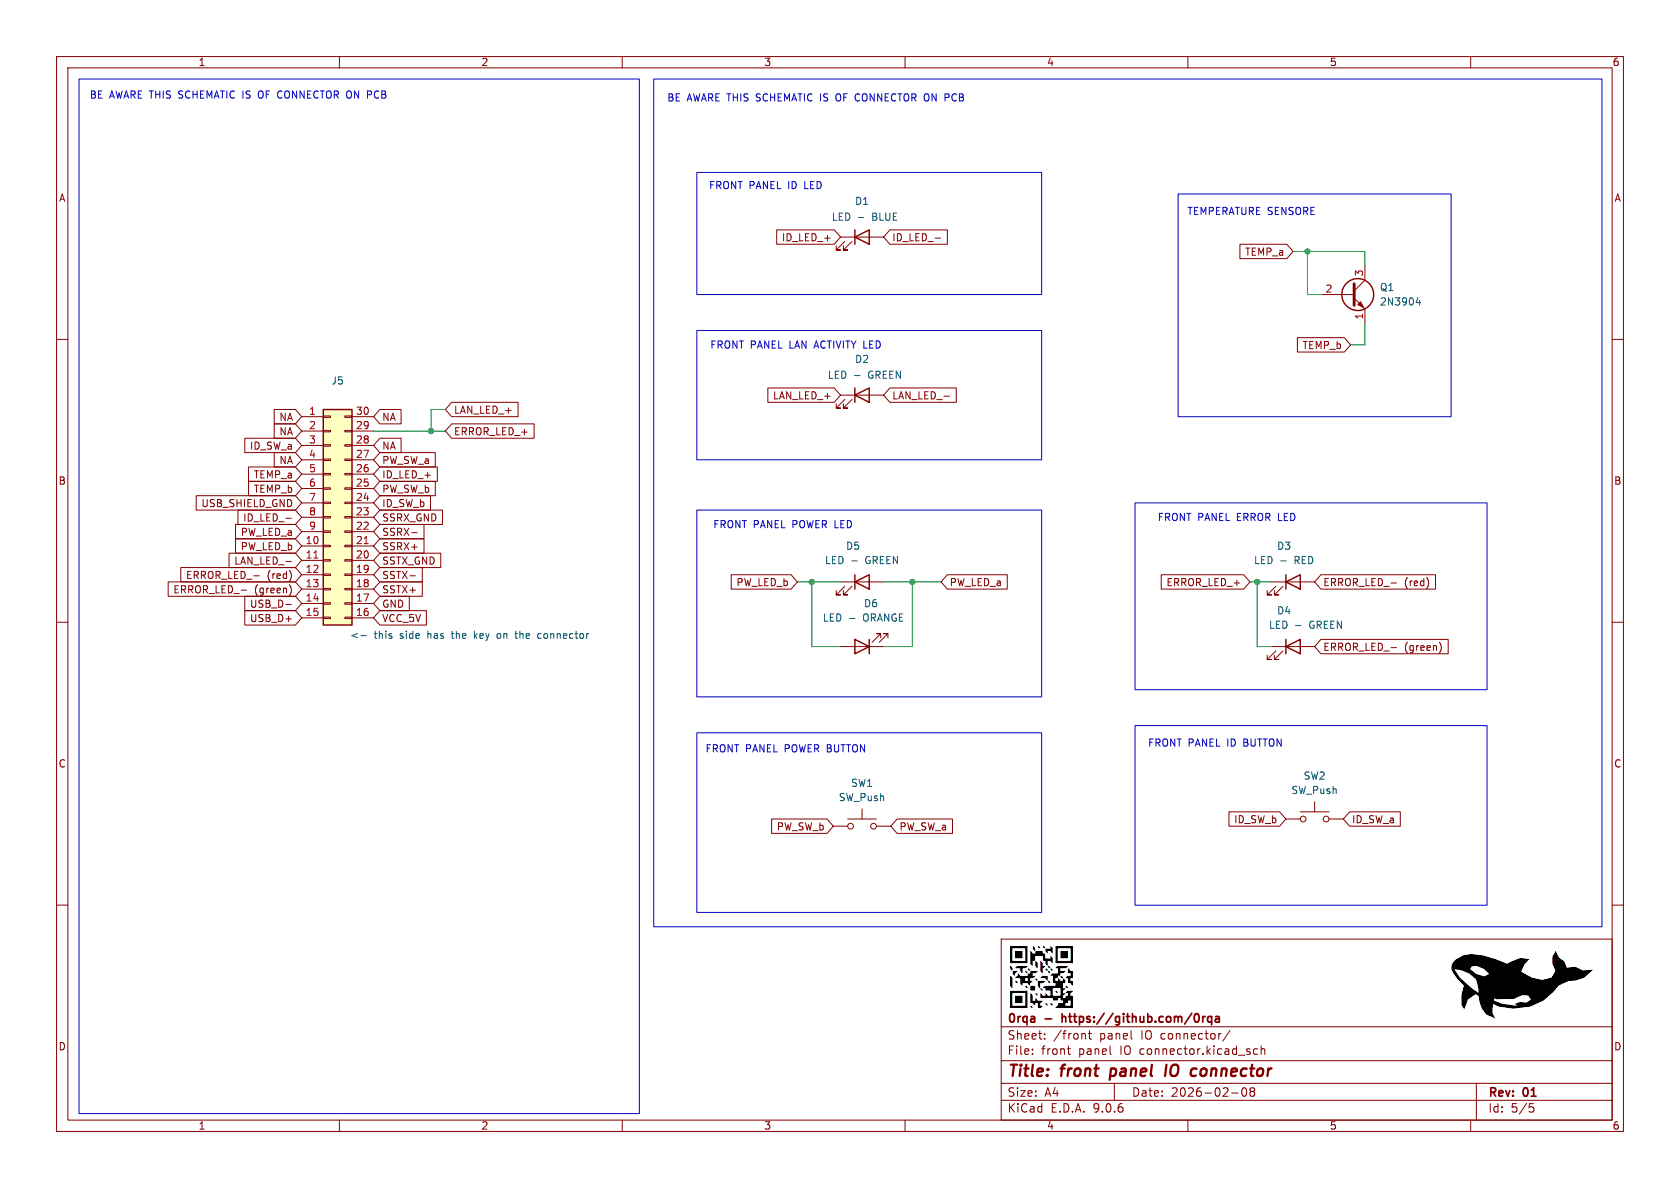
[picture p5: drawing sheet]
(kicad_sch
 (version 20250114)
 (generator "eeschema")
 (generator_version "9.0")
 (paper "A4")
 (title_block
  (title "front panel IO connector")
  (date "2026-02-08")
  (rev "01")
  (company "0rqa - https://github.com/0rqa"))
 (lib_symbols
  (symbol "Connector_Generic:Conn_02x15_Counter_Clockwise"
   (pin_names
    (offset 1.016) (hide yes)) (exclude_from_sim no) (in_bom yes) (on_board yes)
   (property "Reference" "J" (at 1.27 20.32 0) (effects (font (size 1.27 1.27))))
   (property "Value" "Conn_02x15_Counter_Clockwise" (at 1.27 -20.32 0) (effects (font (size 1.27 1.27))))
   (property "Footprint" "" (at 0 0 0) (effects (font (size 1.27 1.27)) (hide yes)))
   (property "Datasheet" "~" (at 0 0 0) (effects (font (size 1.27 1.27)) (hide yes)))
   (property "Description" "Generic connector, double row, 02x15, counter clockwise pin numbering scheme (similar to DIP package numbering), script generated (kicad-library-utils/schlib/autogen/connector/)" (at 0 0 0) (effects (font (size 1.27 1.27)) (hide yes)))
   (symbol "Conn_02x15_Counter_Clockwise_1_1"
    (rectangle (start -1.27 19.05) (end 3.81 -19.05) (stroke (width 0.254) (type default)) (fill (type background)))
    (rectangle (start -1.27 17.907) (end 0 17.653) (stroke (width 0.1524) (type default)) (fill (type none)))
    (rectangle (start -1.27 15.367) (end 0 15.113) (stroke (width 0.1524) (type default)) (fill (type none)))
    (rectangle (start -1.27 12.827) (end 0 12.573) (stroke (width 0.1524) (type default)) (fill (type none)))
    (rectangle (start -1.27 10.287) (end 0 10.033) (stroke (width 0.1524) (type default)) (fill (type none)))
    (rectangle (start -1.27 7.747) (end 0 7.493) (stroke (width 0.1524) (type default)) (fill (type none)))
    (rectangle (start -1.27 5.207) (end 0 4.953) (stroke (width 0.1524) (type default)) (fill (type none)))
    (rectangle (start -1.27 2.667) (end 0 2.413) (stroke (width 0.1524) (type default)) (fill (type none)))
    (rectangle (start -1.27 0.127) (end 0 -0.127) (stroke (width 0.1524) (type default)) (fill (type none)))
    (rectangle (start -1.27 -2.413) (end 0 -2.667) (stroke (width 0.1524) (type default)) (fill (type none)))
    (rectangle (start -1.27 -4.953) (end 0 -5.207) (stroke (width 0.1524) (type default)) (fill (type none)))
    (rectangle (start -1.27 -7.493) (end 0 -7.747) (stroke (width 0.1524) (type default)) (fill (type none)))
    (rectangle (start -1.27 -10.033) (end 0 -10.287) (stroke (width 0.1524) (type default)) (fill (type none)))
    (rectangle (start -1.27 -12.573) (end 0 -12.827) (stroke (width 0.1524) (type default)) (fill (type none)))
    (rectangle (start -1.27 -15.113) (end 0 -15.367) (stroke (width 0.1524) (type default)) (fill (type none)))
    (rectangle (start -1.27 -17.653) (end 0 -17.907) (stroke (width 0.1524) (type default)) (fill (type none)))
    (rectangle (start 3.81 17.907) (end 2.54 17.653) (stroke (width 0.1524) (type default)) (fill (type none)))
    (rectangle (start 3.81 15.367) (end 2.54 15.113) (stroke (width 0.1524) (type default)) (fill (type none)))
    (rectangle (start 3.81 12.827) (end 2.54 12.573) (stroke (width 0.1524) (type default)) (fill (type none)))
    (rectangle (start 3.81 10.287) (end 2.54 10.033) (stroke (width 0.1524) (type default)) (fill (type none)))
    (rectangle (start 3.81 7.747) (end 2.54 7.493) (stroke (width 0.1524) (type default)) (fill (type none)))
    (rectangle (start 3.81 5.207) (end 2.54 4.953) (stroke (width 0.1524) (type default)) (fill (type none)))
    (rectangle (start 3.81 2.667) (end 2.54 2.413) (stroke (width 0.1524) (type default)) (fill (type none)))
    (rectangle (start 3.81 0.127) (end 2.54 -0.127) (stroke (width 0.1524) (type default)) (fill (type none)))
    (rectangle (start 3.81 -2.413) (end 2.54 -2.667) (stroke (width 0.1524) (type default)) (fill (type none)))
    (rectangle (start 3.81 -4.953) (end 2.54 -5.207) (stroke (width 0.1524) (type default)) (fill (type none)))
    (rectangle (start 3.81 -7.493) (end 2.54 -7.747) (stroke (width 0.1524) (type default)) (fill (type none)))
    (rectangle (start 3.81 -10.033) (end 2.54 -10.287) (stroke (width 0.1524) (type default)) (fill (type none)))
    (rectangle (start 3.81 -12.573) (end 2.54 -12.827) (stroke (width 0.1524) (type default)) (fill (type none)))
    (rectangle (start 3.81 -15.113) (end 2.54 -15.367) (stroke (width 0.1524) (type default)) (fill (type none)))
    (rectangle (start 3.81 -17.653) (end 2.54 -17.907) (stroke (width 0.1524) (type default)) (fill (type none)))
    (pin passive line (at -5.08 17.78 0) (length 3.81) (name "Pin_1" (effects (font (size 1.27 1.27)))) (number "1" (effects (font (size 1.27 1.27)))))
    (pin passive line (at -5.08 15.24 0) (length 3.81) (name "Pin_2" (effects (font (size 1.27 1.27)))) (number "2" (effects (font (size 1.27 1.27)))))
    (pin passive line (at -5.08 12.7 0) (length 3.81) (name "Pin_3" (effects (font (size 1.27 1.27)))) (number "3" (effects (font (size 1.27 1.27)))))
    (pin passive line (at -5.08 10.16 0) (length 3.81) (name "Pin_4" (effects (font (size 1.27 1.27)))) (number "4" (effects (font (size 1.27 1.27)))))
    (pin passive line (at -5.08 7.62 0) (length 3.81) (name "Pin_5" (effects (font (size 1.27 1.27)))) (number "5" (effects (font (size 1.27 1.27)))))
    (pin passive line (at -5.08 5.08 0) (length 3.81) (name "Pin_6" (effects (font (size 1.27 1.27)))) (number "6" (effects (font (size 1.27 1.27)))))
    (pin passive line (at -5.08 2.54 0) (length 3.81) (name "Pin_7" (effects (font (size 1.27 1.27)))) (number "7" (effects (font (size 1.27 1.27)))))
    (pin passive line (at -5.08 0 0) (length 3.81) (name "Pin_8" (effects (font (size 1.27 1.27)))) (number "8" (effects (font (size 1.27 1.27)))))
    (pin passive line (at -5.08 -2.54 0) (length 3.81) (name "Pin_9" (effects (font (size 1.27 1.27)))) (number "9" (effects (font (size 1.27 1.27)))))
    (pin passive line (at -5.08 -5.08 0) (length 3.81) (name "Pin_10" (effects (font (size 1.27 1.27)))) (number "10" (effects (font (size 1.27 1.27)))))
    (pin passive line (at -5.08 -7.62 0) (length 3.81) (name "Pin_11" (effects (font (size 1.27 1.27)))) (number "11" (effects (font (size 1.27 1.27)))))
    (pin passive line (at -5.08 -10.16 0) (length 3.81) (name "Pin_12" (effects (font (size 1.27 1.27)))) (number "12" (effects (font (size 1.27 1.27)))))
    (pin passive line (at -5.08 -12.7 0) (length 3.81) (name "Pin_13" (effects (font (size 1.27 1.27)))) (number "13" (effects (font (size 1.27 1.27)))))
    (pin passive line (at -5.08 -15.24 0) (length 3.81) (name "Pin_14" (effects (font (size 1.27 1.27)))) (number "14" (effects (font (size 1.27 1.27)))))
    (pin passive line (at -5.08 -17.78 0) (length 3.81) (name "Pin_15" (effects (font (size 1.27 1.27)))) (number "15" (effects (font (size 1.27 1.27)))))
    (pin passive line (at 7.62 17.78 180) (length 3.81) (name "Pin_30" (effects (font (size 1.27 1.27)))) (number "30" (effects (font (size 1.27 1.27)))))
    (pin passive line (at 7.62 15.24 180) (length 3.81) (name "Pin_29" (effects (font (size 1.27 1.27)))) (number "29" (effects (font (size 1.27 1.27)))))
    (pin passive line (at 7.62 12.7 180) (length 3.81) (name "Pin_28" (effects (font (size 1.27 1.27)))) (number "28" (effects (font (size 1.27 1.27)))))
    (pin passive line (at 7.62 10.16 180) (length 3.81) (name "Pin_27" (effects (font (size 1.27 1.27)))) (number "27" (effects (font (size 1.27 1.27)))))
    (pin passive line (at 7.62 7.62 180) (length 3.81) (name "Pin_26" (effects (font (size 1.27 1.27)))) (number "26" (effects (font (size 1.27 1.27)))))
    (pin passive line (at 7.62 5.08 180) (length 3.81) (name "Pin_25" (effects (font (size 1.27 1.27)))) (number "25" (effects (font (size 1.27 1.27)))))
    (pin passive line (at 7.62 2.54 180) (length 3.81) (name "Pin_24" (effects (font (size 1.27 1.27)))) (number "24" (effects (font (size 1.27 1.27)))))
    (pin passive line (at 7.62 0 180) (length 3.81) (name "Pin_23" (effects (font (size 1.27 1.27)))) (number "23" (effects (font (size 1.27 1.27)))))
    (pin passive line (at 7.62 -2.54 180) (length 3.81) (name "Pin_22" (effects (font (size 1.27 1.27)))) (number "22" (effects (font (size 1.27 1.27)))))
    (pin passive line (at 7.62 -5.08 180) (length 3.81) (name "Pin_21" (effects (font (size 1.27 1.27)))) (number "21" (effects (font (size 1.27 1.27)))))
    (pin passive line (at 7.62 -7.62 180) (length 3.81) (name "Pin_20" (effects (font (size 1.27 1.27)))) (number "20" (effects (font (size 1.27 1.27)))))
    (pin passive line (at 7.62 -10.16 180) (length 3.81) (name "Pin_19" (effects (font (size 1.27 1.27)))) (number "19" (effects (font (size 1.27 1.27)))))
    (pin passive line (at 7.62 -12.7 180) (length 3.81) (name "Pin_18" (effects (font (size 1.27 1.27)))) (number "18" (effects (font (size 1.27 1.27)))))
    (pin passive line (at 7.62 -15.24 180) (length 3.81) (name "Pin_17" (effects (font (size 1.27 1.27)))) (number "17" (effects (font (size 1.27 1.27)))))
    (pin passive line (at 7.62 -17.78 180) (length 3.81) (name "Pin_16" (effects (font (size 1.27 1.27)))) (number "16" (effects (font (size 1.27 1.27))))))
   (embedded_fonts no))
  (symbol "Device:LED"
   (pin_numbers (hide yes))
   (pin_names
    (offset 1.016) (hide yes)) (exclude_from_sim no) (in_bom yes) (on_board yes)
   (property "Reference" "D" (at 0 2.54 0) (effects (font (size 1.27 1.27))))
   (property "Value" "LED" (at 0 -2.54 0) (effects (font (size 1.27 1.27))))
   (property "Footprint" "" (at 0 0 0) (effects (font (size 1.27 1.27)) (hide yes)))
   (property "Datasheet" "~" (at 0 0 0) (effects (font (size 1.27 1.27)) (hide yes)))
   (property "Description" "Light emitting diode" (at 0 0 0) (effects (font (size 1.27 1.27)) (hide yes)))
   (property "Sim.Pins" "1=K 2=A" (at 0 0 0) (effects (font (size 1.27 1.27)) (hide yes)))
   (symbol "LED_0_1"
    (polyline (pts (xy -3.048 -0.762) (xy -4.572 -2.286) (xy -3.81 -2.286) (xy -4.572 -2.286) (xy -4.572 -1.524)) (stroke (width 0) (type default)) (fill (type none)))
    (polyline (pts (xy -1.778 -0.762) (xy -3.302 -2.286) (xy -2.54 -2.286) (xy -3.302 -2.286) (xy -3.302 -1.524)) (stroke (width 0) (type default)) (fill (type none)))
    (polyline (pts (xy -1.27 0) (xy 1.27 0)) (stroke (width 0) (type default)) (fill (type none)))
    (polyline (pts (xy -1.27 -1.27) (xy -1.27 1.27)) (stroke (width 0.254) (type default)) (fill (type none)))
    (polyline (pts (xy 1.27 -1.27) (xy 1.27 1.27) (xy -1.27 0) (xy 1.27 -1.27)) (stroke (width 0.254) (type default)) (fill (type none))))
   (symbol "LED_1_1"
    (pin passive line (at -3.81 0 0) (length 2.54) (name "K" (effects (font (size 1.27 1.27)))) (number "1" (effects (font (size 1.27 1.27)))))
    (pin passive line (at 3.81 0 180) (length 2.54) (name "A" (effects (font (size 1.27 1.27)))) (number "2" (effects (font (size 1.27 1.27))))))
   (embedded_fonts no))
  (symbol "Switch:SW_Push"
   (pin_numbers (hide yes))
   (pin_names
    (offset 1.016) (hide yes)) (exclude_from_sim no) (in_bom yes) (on_board yes)
   (property "Reference" "SW" (at 1.27 2.54 0) (effects (font (size 1.27 1.27)) (justify left)))
   (property "Value" "SW_Push" (at 0 -1.524 0) (effects (font (size 1.27 1.27))))
   (property "Footprint" "" (at 0 5.08 0) (effects (font (size 1.27 1.27)) (hide yes)))
   (property "Datasheet" "~" (at 0 5.08 0) (effects (font (size 1.27 1.27)) (hide yes)))
   (property "Description" "Push button switch, generic, two pins" (at 0 0 0) (effects (font (size 1.27 1.27)) (hide yes)))
   (symbol "SW_Push_0_1"
    (circle (center -2.032 0) (radius 0.508) (stroke (width 0) (type default)) (fill (type none)))
    (polyline (pts (xy 0 1.27) (xy 0 3.048)) (stroke (width 0) (type default)) (fill (type none)))
    (circle (center 2.032 0) (radius 0.508) (stroke (width 0) (type default)) (fill (type none)))
    (polyline (pts (xy 2.54 1.27) (xy -2.54 1.27)) (stroke (width 0) (type default)) (fill (type none)))
    (pin passive line (at -5.08 0 0) (length 2.54) (name "1" (effects (font (size 1.27 1.27)))) (number "1" (effects (font (size 1.27 1.27)))))
    (pin passive line (at 5.08 0 180) (length 2.54) (name "2" (effects (font (size 1.27 1.27)))) (number "2" (effects (font (size 1.27 1.27))))))
   (embedded_fonts no))
  (symbol "Transistor_BJT:2N3904"
   (pin_names
    (offset 0) (hide yes)) (exclude_from_sim no) (in_bom yes) (on_board yes)
   (property "Reference" "Q" (at 5.08 1.905 0) (effects (font (size 1.27 1.27)) (justify left)))
   (property "Value" "2N3904" (at 5.08 0 0) (effects (font (size 1.27 1.27)) (justify left)))
   (property "Footprint" "Package_TO_SOT_THT:TO-92_Inline" (at 5.08 -1.905 0) (effects (font (size 1.27 1.27)
    (italic yes)) (justify left) (hide yes)))
   (property "Datasheet" "https://www.onsemi.com/pub/Collateral/2N3903-D.PDF" (at 0 0 0) (effects (font (size 1.27 1.27)) (justify left) (hide yes)))
   (property "Description" "0.2A Ic, 40V Vce, Small Signal NPN Transistor, TO-92" (at 0 0 0) (effects (font (size 1.27 1.27)) (hide yes)))
   (symbol "2N3904_0_1"
    (polyline (pts (xy -2.54 0) (xy 0.635 0)) (stroke (width 0) (type default)) (fill (type none)))
    (polyline (pts (xy 0.635 1.905) (xy 0.635 -1.905)) (stroke (width 0.508) (type default)) (fill (type none)))
    (circle (center 1.27 0) (radius 2.8194) (stroke (width 0.254) (type default)) (fill (type none))))
   (symbol "2N3904_1_1"
    (polyline (pts (xy 0.635 0.635) (xy 2.54 2.54)) (stroke (width 0) (type default)) (fill (type none)))
    (polyline (pts (xy 0.635 -0.635) (xy 2.54 -2.54)) (stroke (width 0) (type default)) (fill (type none)))
    (polyline (pts (xy 1.27 -1.778) (xy 1.778 -1.27) (xy 2.286 -2.286) (xy 1.27 -1.778)) (stroke (width 0) (type default)) (fill (type outline)))
    (pin input line (at -5.08 0 0) (length 2.54) (name "B" (effects (font (size 1.27 1.27)))) (number "2" (effects (font (size 1.27 1.27)))))
    (pin passive line (at 2.54 5.08 270) (length 2.54) (name "C" (effects (font (size 1.27 1.27)))) (number "3" (effects (font (size 1.27 1.27)))))
    (pin passive line (at 2.54 -5.08 90) (length 2.54) (name "E" (effects (font (size 1.27 1.27)))) (number "1" (effects (font (size 1.27 1.27))))))
   (embedded_fonts no)))
 (rectangle
  (start 123.19 30.48)
  (end 184.15 52.07)
  (stroke (width 0) (type default))
  (fill (type none)))
 (rectangle
  (start 123.19 90.17)
  (end 184.15 123.19)
  (stroke (width 0) (type default))
  (fill (type none)))
 (rectangle
  (start 123.19 129.54)
  (end 184.15 161.29)
  (stroke (width 0) (type default))
  (fill (type none)))
 (rectangle
  (start 13.97 13.97)
  (end 113.03 196.85)
  (stroke (width 0) (type default))
  (fill (type none)))
 (rectangle
  (start 200.66 128.27)
  (end 262.89 160.02)
  (stroke (width 0) (type default))
  (fill (type none)))
 (rectangle
  (start 208.28 34.29)
  (end 256.54 73.66)
  (stroke (width 0) (type default))
  (fill (type none)))
 (rectangle
  (start 115.57 13.97)
  (end 283.21 163.83)
  (stroke (width 0) (type default))
  (fill (type none)))
 (rectangle
  (start 200.66 88.9)
  (end 262.89 121.92)
  (stroke (width 0) (type default))
  (fill (type none)))
 (rectangle
  (start 123.19 58.42)
  (end 184.15 81.28)
  (stroke (width 0) (type default))
  (fill (type none)))
 (text "BE AWARE THIS SCHEMATIC IS OF CONNECTOR ON PCB"
  (exclude_from_sim no)
  (at 42.164 17.018 0)
  (effects (font (size 1.27 1.27))))
 (text "FRONT PANEL LAN ACTIVITY LED\n"
  (exclude_from_sim no)
  (at 140.716 61.214 0)
  (effects (font (size 1.27 1.27))))
 (text "FRONT PANEL ERROR LED\n"
  (exclude_from_sim no)
  (at 216.916 91.694 0)
  (effects (font (size 1.27 1.27))))
 (text "FRONT PANEL POWER BUTTON"
  (exclude_from_sim no)
  (at 138.938 132.588 0)
  (effects (font (size 1.27 1.27))))
 (text "FRONT PANEL ID LED\n"
  (exclude_from_sim no)
  (at 135.382 33.02 0)
  (effects (font (size 1.27 1.27))))
 (text "FRONT PANEL ID BUTTON"
  (exclude_from_sim no)
  (at 214.884 131.572 0)
  (effects (font (size 1.27 1.27))))
 (text "FRONT PANEL POWER LED"
  (exclude_from_sim no)
  (at 138.43 92.964 0)
  (effects (font (size 1.27 1.27))))
 (text "BE AWARE THIS SCHEMATIC IS OF CONNECTOR ON PCB"
  (exclude_from_sim no)
  (at 144.272 17.526 0)
  (effects (font (size 1.27 1.27))))
 (text "TEMPERATURE SENSORE "
  (exclude_from_sim no)
  (at 221.742 37.592 0)
  (effects (font (size 1.27 1.27))))
 (junction
  (at 76.2 76.2)
  (diameter 0)
  (color 0 0 0 0))
 (junction
  (at 161.29 102.87)
  (diameter 0)
  (color 0 0 0 0))
 (junction
  (at 231.14 44.45)
  (diameter 0)
  (color 0 0 0 0))
 (junction
  (at 143.51 102.87)
  (diameter 0)
  (color 0 0 0 0))
 (junction
  (at 222.25 102.87)
  (diameter 0)
  (color 0 0 0 0))
 (wire
  (pts (xy 143.51 114.3) (xy 143.51 102.87))
  (stroke (width 0) (type default)))
 (wire
  (pts (xy 222.25 102.87) (xy 224.79 102.87))
  (stroke (width 0) (type default)))
 (wire
  (pts (xy 231.14 44.45) (xy 231.14 52.07))
  (stroke (width 0) (type default)))
 (wire
  (pts (xy 76.2 72.39) (xy 76.2 76.2))
  (stroke (width 0) (type default)))
 (wire
  (pts (xy 224.79 114.3) (xy 222.25 114.3))
  (stroke (width 0) (type default)))
 (wire
  (pts (xy 140.97 102.87) (xy 143.51 102.87))
  (stroke (width 0) (type default)))
 (wire
  (pts (xy 78.74 72.39) (xy 76.2 72.39))
  (stroke (width 0) (type default)))
 (wire
  (pts (xy 222.25 114.3) (xy 222.25 102.87))
  (stroke (width 0) (type default)))
 (wire
  (pts (xy 241.3 46.99) (xy 241.3 44.45))
  (stroke (width 0) (type default)))
 (wire
  (pts (xy 156.21 102.87) (xy 161.29 102.87))
  (stroke (width 0) (type default)))
 (wire
  (pts (xy 156.21 114.3) (xy 161.29 114.3))
  (stroke (width 0) (type default)))
 (wire
  (pts (xy 238.76 60.96) (xy 241.3 60.96))
  (stroke (width 0) (type default)))
 (wire
  (pts (xy 228.6 44.45) (xy 231.14 44.45))
  (stroke (width 0) (type default)))
 (wire
  (pts (xy 76.2 76.2) (xy 66.04 76.2))
  (stroke (width 0) (type default)))
 (wire
  (pts (xy 161.29 102.87) (xy 166.37 102.87))
  (stroke (width 0) (type default)))
 (wire
  (pts (xy 241.3 57.15) (xy 241.3 60.96))
  (stroke (width 0) (type default)))
 (wire
  (pts (xy 161.29 114.3) (xy 161.29 102.87))
  (stroke (width 0) (type default)))
 (wire
  (pts (xy 143.51 102.87) (xy 148.59 102.87))
  (stroke (width 0) (type default)))
 (wire
  (pts (xy 231.14 52.07) (xy 233.68 52.07))
  (stroke (width 0) (type default)))
 (wire
  (pts (xy 76.2 76.2) (xy 78.74 76.2))
  (stroke (width 0) (type default)))
 (wire
  (pts (xy 148.59 114.3) (xy 143.51 114.3))
  (stroke (width 0) (type default)))
 (wire
  (pts (xy 241.3 44.45) (xy 231.14 44.45))
  (stroke (width 0) (type default)))
 (wire
  (pts (xy 220.98 102.87) (xy 222.25 102.87))
  (stroke (width 0) (type default)))
 (global_label "PW_SW_a"
  (shape input)
  (at 66.04 81.28 0)
  (fields_autoplaced yes)
  (effects (font (size 1.27 1.27)) (justify left))
  (property "Intersheetrefs" "${INTERSHEET_REFS}" (at 77.4917 81.28 0) (effects (font (size 1.27 1.27)) (justify left) (hide yes))))
 (global_label "ID_LED_-"
  (shape input)
  (at 53.34 91.44 180)
  (fields_autoplaced yes)
  (effects (font (size 1.27 1.27)) (justify right))
  (property "Intersheetrefs" "${INTERSHEET_REFS}" (at 41.5253 91.44 0) (effects (font (size 1.27 1.27)) (justify right) (hide yes))))
 (global_label "USB_SHIELD_GND"
  (shape input)
  (at 53.34 88.9 180)
  (fields_autoplaced yes)
  (effects (font (size 1.27 1.27)) (justify right))
  (property "Intersheetrefs" "${INTERSHEET_REFS}" (at 34.1472 88.9 0) (effects (font (size 1.27 1.27)) (justify right) (hide yes))))
 (global_label "PW_SW_b"
  (shape input)
  (at 147.32 146.05 180)
  (fields_autoplaced yes)
  (effects (font (size 1.27 1.27)) (justify right))
  (property "Intersheetrefs" "${INTERSHEET_REFS}" (at 135.8683 146.05 0) (effects (font (size 1.27 1.27)) (justify right) (hide yes))))
 (global_label "PW_LED_a"
  (shape input)
  (at 166.37 102.87 0)
  (fields_autoplaced yes)
  (effects (font (size 1.27 1.27)) (justify left))
  (property "Intersheetrefs" "${INTERSHEET_REFS}" (at 178.6079 102.87 0) (effects (font (size 1.27 1.27)) (justify left) (hide yes))))
 (global_label "GND"
  (shape input)
  (at 66.04 106.68 0)
  (fields_autoplaced yes)
  (effects (font (size 1.27 1.27)) (justify left))
  (property "Intersheetrefs" "${INTERSHEET_REFS}" (at 72.8957 106.68 0) (effects (font (size 1.27 1.27)) (justify left) (hide yes))))
 (global_label "SSTX_GND"
  (shape input)
  (at 66.04 99.06 0)
  (fields_autoplaced yes)
  (effects (font (size 1.27 1.27)) (justify left))
  (property "Intersheetrefs" "${INTERSHEET_REFS}" (at 78.4594 99.06 0) (effects (font (size 1.27 1.27)) (justify left) (hide yes))))
 (global_label "ERROR_LED_+"
  (shape input)
  (at 220.98 102.87 180)
  (fields_autoplaced yes)
  (effects (font (size 1.27 1.27)) (justify right))
  (property "Intersheetrefs" "${INTERSHEET_REFS}" (at 204.7506 102.87 0) (effects (font (size 1.27 1.27)) (justify right) (hide yes))))
 (global_label "ERROR_LED_- (green)"
  (shape input)
  (at 232.41 114.3 0)
  (fields_autoplaced yes)
  (effects (font (size 1.27 1.27)) (justify left))
  (property "Intersheetrefs" "${INTERSHEET_REFS}" (at 256.5618 114.3 0) (effects (font (size 1.27 1.27)) (justify left) (hide yes))))
 (global_label "NA"
  (shape input)
  (at 53.34 76.2 180)
  (fields_autoplaced yes)
  (effects (font (size 1.27 1.27)) (justify right))
  (property "Intersheetrefs" "${INTERSHEET_REFS}" (at 47.9357 76.2 0) (effects (font (size 1.27 1.27)) (justify right) (hide yes))))
 (global_label "NA"
  (shape input)
  (at 66.04 73.66 0)
  (fields_autoplaced yes)
  (effects (font (size 1.27 1.27)) (justify left))
  (property "Intersheetrefs" "${INTERSHEET_REFS}" (at 71.4443 73.66 0) (effects (font (size 1.27 1.27)) (justify left) (hide yes))))
 (global_label "ERROR_LED_- (green)"
  (shape input)
  (at 53.34 104.14 180)
  (fields_autoplaced yes)
  (effects (font (size 1.27 1.27)) (justify right))
  (property "Intersheetrefs" "${INTERSHEET_REFS}" (at 29.1882 104.14 0) (effects (font (size 1.27 1.27)) (justify right) (hide yes))))
 (global_label "ERROR_LED_- (red)"
  (shape input)
  (at 53.34 101.6 180)
  (fields_autoplaced yes)
  (effects (font (size 1.27 1.27)) (justify right))
  (property "Intersheetrefs" "${INTERSHEET_REFS}" (at 31.4258 101.6 0) (effects (font (size 1.27 1.27)) (justify right) (hide yes))))
 (global_label "NA"
  (shape input)
  (at 66.04 78.74 0)
  (fields_autoplaced yes)
  (effects (font (size 1.27 1.27)) (justify left))
  (property "Intersheetrefs" "${INTERSHEET_REFS}" (at 71.4443 78.74 0) (effects (font (size 1.27 1.27)) (justify left) (hide yes))))
 (global_label "SSRX-"
  (shape input)
  (at 66.04 93.98 0)
  (fields_autoplaced yes)
  (effects (font (size 1.27 1.27)) (justify left))
  (property "Intersheetrefs" "${INTERSHEET_REFS}" (at 75.4961 93.98 0) (effects (font (size 1.27 1.27)) (justify left) (hide yes))))
 (global_label "SSRX+"
  (shape input)
  (at 66.04 96.52 0)
  (fields_autoplaced yes)
  (effects (font (size 1.27 1.27)) (justify left))
  (property "Intersheetrefs" "${INTERSHEET_REFS}" (at 75.4961 96.52 0) (effects (font (size 1.27 1.27)) (justify left) (hide yes))))
 (global_label "USB_D-"
  (shape input)
  (at 53.34 106.68 180)
  (fields_autoplaced yes)
  (effects (font (size 1.27 1.27)) (justify right))
  (property "Intersheetrefs" "${INTERSHEET_REFS}" (at 42.7348 106.68 0) (effects (font (size 1.27 1.27)) (justify right) (hide yes))))
 (global_label "TEMP_a"
  (shape input)
  (at 53.34 83.82 180)
  (fields_autoplaced yes)
  (effects (font (size 1.27 1.27)) (justify right))
  (property "Intersheetrefs" "${INTERSHEET_REFS}" (at 43.4002 83.82 0) (effects (font (size 1.27 1.27)) (justify right) (hide yes))))
 (global_label "LAN_LED_-"
  (shape input)
  (at 53.34 99.06 180)
  (fields_autoplaced yes)
  (effects (font (size 1.27 1.27)) (justify right))
  (property "Intersheetrefs" "${INTERSHEET_REFS}" (at 39.9529 99.06 0) (effects (font (size 1.27 1.27)) (justify right) (hide yes))))
 (global_label "PW_LED_b"
  (shape input)
  (at 140.97 102.87 180)
  (fields_autoplaced yes)
  (effects (font (size 1.27 1.27)) (justify right))
  (property "Intersheetrefs" "${INTERSHEET_REFS}" (at 128.7321 102.87 0) (effects (font (size 1.27 1.27)) (justify right) (hide yes))))
 (global_label "ID_LED_+"
  (shape input)
  (at 148.59 41.91 180)
  (fields_autoplaced yes)
  (effects (font (size 1.27 1.27)) (justify right))
  (property "Intersheetrefs" "${INTERSHEET_REFS}" (at 136.7753 41.91 0) (effects (font (size 1.27 1.27)) (justify right) (hide yes))))
 (global_label "TEMP_a"
  (shape input)
  (at 228.6 44.45 180)
  (fields_autoplaced yes)
  (effects (font (size 1.27 1.27)) (justify right))
  (property "Intersheetrefs" "${INTERSHEET_REFS}" (at 218.6602 44.45 0) (effects (font (size 1.27 1.27)) (justify right) (hide yes))))
 (global_label "SSRX_GND"
  (shape input)
  (at 66.04 91.44 0)
  (fields_autoplaced yes)
  (effects (font (size 1.27 1.27)) (justify left))
  (property "Intersheetrefs" "${INTERSHEET_REFS}" (at 78.7618 91.44 0) (effects (font (size 1.27 1.27)) (justify left) (hide yes))))
 (global_label "ERROR_LED_- (red)"
  (shape input)
  (at 232.41 102.87 0)
  (fields_autoplaced yes)
  (effects (font (size 1.27 1.27)) (justify left))
  (property "Intersheetrefs" "${INTERSHEET_REFS}" (at 254.3242 102.87 0) (effects (font (size 1.27 1.27)) (justify left) (hide yes))))
 (global_label "LAN_LED_+"
  (shape input)
  (at 148.59 69.85 180)
  (fields_autoplaced yes)
  (effects (font (size 1.27 1.27)) (justify right))
  (property "Intersheetrefs" "${INTERSHEET_REFS}" (at 135.2029 69.85 0) (effects (font (size 1.27 1.27)) (justify right) (hide yes))))
 (global_label "ID_SW_a"
  (shape input)
  (at 237.49 144.78 0)
  (fields_autoplaced yes)
  (effects (font (size 1.27 1.27)) (justify left))
  (property "Intersheetrefs" "${INTERSHEET_REFS}" (at 248.0951 144.78 0) (effects (font (size 1.27 1.27)) (justify left) (hide yes))))
 (global_label "LAN_LED_+"
  (shape input)
  (at 78.74 72.39 0)
  (fields_autoplaced yes)
  (effects (font (size 1.27 1.27)) (justify left))
  (property "Intersheetrefs" "${INTERSHEET_REFS}" (at 92.1271 72.39 0) (effects (font (size 1.27 1.27)) (justify left) (hide yes))))
 (global_label "ID_LED_+"
  (shape input)
  (at 66.04 83.82 0)
  (fields_autoplaced yes)
  (effects (font (size 1.27 1.27)) (justify left))
  (property "Intersheetrefs" "${INTERSHEET_REFS}" (at 77.8547 83.82 0) (effects (font (size 1.27 1.27)) (justify left) (hide yes))))
 (global_label "USB_D+"
  (shape input)
  (at 53.34 109.22 180)
  (fields_autoplaced yes)
  (effects (font (size 1.27 1.27)) (justify right))
  (property "Intersheetrefs" "${INTERSHEET_REFS}" (at 42.7348 109.22 0) (effects (font (size 1.27 1.27)) (justify right) (hide yes))))
 (global_label "TEMP_b"
  (shape input)
  (at 53.34 86.36 180)
  (fields_autoplaced yes)
  (effects (font (size 1.27 1.27)) (justify right))
  (property "Intersheetrefs" "${INTERSHEET_REFS}" (at 43.4002 86.36 0) (effects (font (size 1.27 1.27)) (justify right) (hide yes))))
 (global_label "PW_SW_b"
  (shape input)
  (at 66.04 86.36 0)
  (fields_autoplaced yes)
  (effects (font (size 1.27 1.27)) (justify left))
  (property "Intersheetrefs" "${INTERSHEET_REFS}" (at 77.4917 86.36 0) (effects (font (size 1.27 1.27)) (justify left) (hide yes))))
 (global_label "SSTX+"
  (shape input)
  (at 66.04 104.14 0)
  (fields_autoplaced yes)
  (effects (font (size 1.27 1.27)) (justify left))
  (property "Intersheetrefs" "${INTERSHEET_REFS}" (at 75.1937 104.14 0) (effects (font (size 1.27 1.27)) (justify left) (hide yes))))
 (global_label "PW_LED_b"
  (shape input)
  (at 53.34 96.52 180)
  (fields_autoplaced yes)
  (effects (font (size 1.27 1.27)) (justify right))
  (property "Intersheetrefs" "${INTERSHEET_REFS}" (at 41.1021 96.52 0) (effects (font (size 1.27 1.27)) (justify right) (hide yes))))
 (global_label "PW_SW_a"
  (shape input)
  (at 157.48 146.05 0)
  (fields_autoplaced yes)
  (effects (font (size 1.27 1.27)) (justify left))
  (property "Intersheetrefs" "${INTERSHEET_REFS}" (at 168.9317 146.05 0) (effects (font (size 1.27 1.27)) (justify left) (hide yes))))
 (global_label "ERROR_LED_+"
  (shape input)
  (at 78.74 76.2 0)
  (fields_autoplaced yes)
  (effects (font (size 1.27 1.27)) (justify left))
  (property "Intersheetrefs" "${INTERSHEET_REFS}" (at 94.9694 76.2 0) (effects (font (size 1.27 1.27)) (justify left) (hide yes))))
 (global_label "SSTX-"
  (shape input)
  (at 66.04 101.6 0)
  (fields_autoplaced yes)
  (effects (font (size 1.27 1.27)) (justify left))
  (property "Intersheetrefs" "${INTERSHEET_REFS}" (at 75.1937 101.6 0) (effects (font (size 1.27 1.27)) (justify left) (hide yes))))
 (global_label "PW_LED_a"
  (shape input)
  (at 53.34 93.98 180)
  (fields_autoplaced yes)
  (effects (font (size 1.27 1.27)) (justify right))
  (property "Intersheetrefs" "${INTERSHEET_REFS}" (at 41.1021 93.98 0) (effects (font (size 1.27 1.27)) (justify right) (hide yes))))
 (global_label "ID_SW_a"
  (shape input)
  (at 53.34 78.74 180)
  (fields_autoplaced yes)
  (effects (font (size 1.27 1.27)) (justify right))
  (property "Intersheetrefs" "${INTERSHEET_REFS}" (at 42.7349 78.74 0) (effects (font (size 1.27 1.27)) (justify right) (hide yes))))
 (global_label "ID_LED_-"
  (shape input)
  (at 156.21 41.91 0)
  (fields_autoplaced yes)
  (effects (font (size 1.27 1.27)) (justify left))
  (property "Intersheetrefs" "${INTERSHEET_REFS}" (at 168.0247 41.91 0) (effects (font (size 1.27 1.27)) (justify left) (hide yes))))
 (global_label "TEMP_b"
  (shape input)
  (at 238.76 60.96 180)
  (fields_autoplaced yes)
  (effects (font (size 1.27 1.27)) (justify right))
  (property "Intersheetrefs" "${INTERSHEET_REFS}" (at 228.8202 60.96 0) (effects (font (size 1.27 1.27)) (justify right) (hide yes))))
 (global_label "NA"
  (shape input)
  (at 53.34 73.66 180)
  (fields_autoplaced yes)
  (effects (font (size 1.27 1.27)) (justify right))
  (property "Intersheetrefs" "${INTERSHEET_REFS}" (at 47.9357 73.66 0) (effects (font (size 1.27 1.27)) (justify right) (hide yes))))
 (global_label "ID_SW_b"
  (shape input)
  (at 66.04 88.9 0)
  (fields_autoplaced yes)
  (effects (font (size 1.27 1.27)) (justify left))
  (property "Intersheetrefs" "${INTERSHEET_REFS}" (at 76.6451 88.9 0) (effects (font (size 1.27 1.27)) (justify left) (hide yes))))
 (global_label "ID_SW_b"
  (shape input)
  (at 227.33 144.78 180)
  (fields_autoplaced yes)
  (effects (font (size 1.27 1.27)) (justify right))
  (property "Intersheetrefs" "${INTERSHEET_REFS}" (at 216.7249 144.78 0) (effects (font (size 1.27 1.27)) (justify right) (hide yes))))
 (global_label "LAN_LED_-"
  (shape input)
  (at 156.21 69.85 0)
  (fields_autoplaced yes)
  (effects (font (size 1.27 1.27)) (justify left))
  (property "Intersheetrefs" "${INTERSHEET_REFS}" (at 169.5971 69.85 0) (effects (font (size 1.27 1.27)) (justify left) (hide yes))))
 (global_label "VCC_5V"
  (shape input)
  (at 66.04 109.22 0)
  (fields_autoplaced yes)
  (effects (font (size 1.27 1.27)) (justify left))
  (property "Intersheetrefs" "${INTERSHEET_REFS}" (at 75.9195 109.22 0) (effects (font (size 1.27 1.27)) (justify left) (hide yes))))
 (global_label "NA"
  (shape input)
  (at 53.34 81.28 180)
  (fields_autoplaced yes)
  (effects (font (size 1.27 1.27)) (justify right))
  (property "Intersheetrefs" "${INTERSHEET_REFS}" (at 47.9357 81.28 0) (effects (font (size 1.27 1.27)) (justify right) (hide yes))))
 (symbol
  (lib_id "Switch:SW_Push")
  (at 232.41 144.78 0)
  (unit 1)
  (exclude_from_sim no)
  (in_bom yes)
  (on_board yes)
  (dnp no)
  (fields_autoplaced yes)
  (property "Reference" "SW2" (at 232.41 137.16 0) (effects (font (size 1.27 1.27))))
  (property "Value" "SW_Push" (at 232.41 139.7 0) (effects (font (size 1.27 1.27))))
  (property "Footprint" "" (at 232.41 139.7 0) (effects (font (size 1.27 1.27)) (hide yes)))
  (property "Datasheet" "~" (at 232.41 139.7 0) (effects (font (size 1.27 1.27)) (hide yes)))
  (property "Description" "Push button switch, generic, two pins" (at 232.41 144.78 0) (effects (font (size 1.27 1.27)) (hide yes)))
  (pin "2")
  (pin "1"))
 (symbol
  (lib_id "Device:LED")
  (at 152.4 69.85 0)
  (unit 1)
  (exclude_from_sim no)
  (in_bom yes)
  (on_board yes)
  (dnp no)
  (property "Reference" "D2" (at 152.4 63.5 0) (effects (font (size 1.27 1.27))))
  (property "Value" "LED - GREEN" (at 152.908 66.294 0) (effects (font (size 1.27 1.27))))
  (property "Footprint" "" (at 152.4 69.85 0) (effects (font (size 1.27 1.27)) (hide yes)))
  (property "Datasheet" "~" (at 152.4 69.85 0) (effects (font (size 1.27 1.27)) (hide yes)))
  (property "Description" "Light emitting diode" (at 152.4 69.85 0) (effects (font (size 1.27 1.27)) (hide yes)))
  (property "Sim.Pins" "1=K 2=A" (at 152.4 69.85 0) (effects (font (size 1.27 1.27)) (hide yes)))
  (pin "1")
  (pin "2"))
 (symbol
  (lib_id "Device:LED")
  (at 152.4 41.91 0)
  (unit 1)
  (exclude_from_sim no)
  (in_bom yes)
  (on_board yes)
  (dnp no)
  (property "Reference" "D1" (at 152.4 35.56 0) (effects (font (size 1.27 1.27))))
  (property "Value" "LED - BLUE" (at 152.908 38.354 0) (effects (font (size 1.27 1.27))))
  (property "Footprint" "" (at 152.4 41.91 0) (effects (font (size 1.27 1.27)) (hide yes)))
  (property "Datasheet" "~" (at 152.4 41.91 0) (effects (font (size 1.27 1.27)) (hide yes)))
  (property "Description" "Light emitting diode" (at 152.4 41.91 0) (effects (font (size 1.27 1.27)) (hide yes)))
  (property "Sim.Pins" "1=K 2=A" (at 152.4 41.91 0) (effects (font (size 1.27 1.27)) (hide yes)))
  (pin "1")
  (pin "2"))
 (symbol
  (lib_id "Device:LED")
  (at 228.6 102.87 0)
  (unit 1)
  (exclude_from_sim no)
  (in_bom yes)
  (on_board yes)
  (dnp no)
  (fields_autoplaced yes)
  (property "Reference" "D3" (at 227.0125 96.52 0) (effects (font (size 1.27 1.27))))
  (property "Value" "LED - RED" (at 227.0125 99.06 0) (effects (font (size 1.27 1.27))))
  (property "Footprint" "" (at 228.6 102.87 0) (effects (font (size 1.27 1.27)) (hide yes)))
  (property "Datasheet" "~" (at 228.6 102.87 0) (effects (font (size 1.27 1.27)) (hide yes)))
  (property "Description" "Light emitting diode" (at 228.6 102.87 0) (effects (font (size 1.27 1.27)) (hide yes)))
  (property "Sim.Pins" "1=K 2=A" (at 228.6 102.87 0) (effects (font (size 1.27 1.27)) (hide yes)))
  (pin "2")
  (pin "1"))
 (symbol
  (lib_id "Switch:SW_Push")
  (at 152.4 146.05 0)
  (unit 1)
  (exclude_from_sim no)
  (in_bom yes)
  (on_board yes)
  (dnp no)
  (fields_autoplaced yes)
  (property "Reference" "SW1" (at 152.4 138.43 0) (effects (font (size 1.27 1.27))))
  (property "Value" "SW_Push" (at 152.4 140.97 0) (effects (font (size 1.27 1.27))))
  (property "Footprint" "" (at 152.4 140.97 0) (effects (font (size 1.27 1.27)) (hide yes)))
  (property "Datasheet" "~" (at 152.4 140.97 0) (effects (font (size 1.27 1.27)) (hide yes)))
  (property "Description" "Push button switch, generic, two pins" (at 152.4 146.05 0) (effects (font (size 1.27 1.27)) (hide yes)))
  (pin "2")
  (pin "1"))
 (symbol
  (lib_id "Device:LED")
  (at 152.4 102.87 0)
  (unit 1)
  (exclude_from_sim no)
  (in_bom yes)
  (on_board yes)
  (dnp no)
  (property "Reference" "D5" (at 150.8125 96.52 0) (effects (font (size 1.27 1.27))))
  (property "Value" "LED - GREEN" (at 152.4 99.06 0) (effects (font (size 1.27 1.27))))
  (property "Footprint" "" (at 152.4 102.87 0) (effects (font (size 1.27 1.27)) (hide yes)))
  (property "Datasheet" "~" (at 152.4 102.87 0) (effects (font (size 1.27 1.27)) (hide yes)))
  (property "Description" "Light emitting diode" (at 152.4 102.87 0) (effects (font (size 1.27 1.27)) (hide yes)))
  (property "Sim.Pins" "1=K 2=A" (at 152.4 102.87 0) (effects (font (size 1.27 1.27)) (hide yes)))
  (pin "2")
  (pin "1"))
 (symbol
  (lib_id "Device:LED")
  (at 152.4 114.3 180)
  (unit 1)
  (exclude_from_sim no)
  (in_bom yes)
  (on_board yes)
  (dnp no)
  (property "Reference" "D6" (at 153.9875 106.68 0) (effects (font (size 1.27 1.27))))
  (property "Value" "LED - ORANGE" (at 152.654 109.22 0) (effects (font (size 1.27 1.27))))
  (property "Footprint" "" (at 152.4 114.3 0) (effects (font (size 1.27 1.27)) (hide yes)))
  (property "Datasheet" "~" (at 152.4 114.3 0) (effects (font (size 1.27 1.27)) (hide yes)))
  (property "Description" "Light emitting diode" (at 152.4 114.3 0) (effects (font (size 1.27 1.27)) (hide yes)))
  (property "Sim.Pins" "1=K 2=A" (at 152.4 114.3 0) (effects (font (size 1.27 1.27)) (hide yes)))
  (pin "2")
  (pin "1"))
 (symbol
  (lib_id "Device:LED")
  (at 228.6 114.3 0)
  (unit 1)
  (exclude_from_sim no)
  (in_bom yes)
  (on_board yes)
  (dnp no)
  (property "Reference" "D4" (at 227.0125 107.95 0) (effects (font (size 1.27 1.27))))
  (property "Value" "LED - GREEN" (at 230.886 110.49 0) (effects (font (size 1.27 1.27))))
  (property "Footprint" "" (at 228.6 114.3 0) (effects (font (size 1.27 1.27)) (hide yes)))
  (property "Datasheet" "~" (at 228.6 114.3 0) (effects (font (size 1.27 1.27)) (hide yes)))
  (property "Description" "Light emitting diode" (at 228.6 114.3 0) (effects (font (size 1.27 1.27)) (hide yes)))
  (property "Sim.Pins" "1=K 2=A" (at 228.6 114.3 0) (effects (font (size 1.27 1.27)) (hide yes)))
  (pin "2")
  (pin "1"))
 (symbol
  (lib_id "Connector_Generic:Conn_02x15_Counter_Clockwise")
  (at 58.42 91.44 0)
  (unit 1)
  (exclude_from_sim no)
  (in_bom yes)
  (on_board yes)
  (dnp no)
  (property "Reference" "J5" (at 59.69 67.31 0) (effects (font (size 1.27 1.27))))
  (property "Value" "<- this side has the key on the connector" (at 83.058 112.268 0) (effects (font (size 1.27 1.27))))
  (property "Footprint" "" (at 58.42 91.44 0) (effects (font (size 1.27 1.27)) (hide yes)))
  (property "Datasheet" "~" (at 58.42 91.44 0) (effects (font (size 1.27 1.27)) (hide yes)))
  (property "Description" "Generic connector, double row, 02x15, counter clockwise pin numbering scheme (similar to DIP package numbering), script generated (kicad-library-utils/schlib/autogen/connector/)" (at 58.42 91.44 0) (effects (font (size 1.27 1.27)) (hide yes)))
  (pin "7")
  (pin "26")
  (pin "15")
  (pin "8")
  (pin "4")
  (pin "9")
  (pin "2")
  (pin "1")
  (pin "3")
  (pin "5")
  (pin "10")
  (pin "11")
  (pin "12")
  (pin "13")
  (pin "14")
  (pin "6")
  (pin "30")
  (pin "29")
  (pin "28")
  (pin "27")
  (pin "25")
  (pin "24")
  (pin "23")
  (pin "22")
  (pin "21")
  (pin "20")
  (pin "19")
  (pin "18")
  (pin "16")
  (pin "17"))
 (symbol
  (lib_id "Transistor_BJT:2N3904")
  (at 238.76 52.07 0)
  (unit 1)
  (exclude_from_sim no)
  (in_bom yes)
  (on_board yes)
  (dnp no)
  (fields_autoplaced yes)
  (property "Reference" "Q1" (at 243.84 50.7999 0) (effects (font (size 1.27 1.27)) (justify left)))
  (property "Value" "2N3904" (at 243.84 53.3399 0) (effects (font (size 1.27 1.27)) (justify left)))
  (property "Footprint" "Package_TO_SOT_THT:TO-92_Inline" (at 243.84 53.975 0) (effects (font (size 1.27 1.27)
    (italic yes)) (justify left) (hide yes)))
  (property "Datasheet" "https://www.onsemi.com/pub/Collateral/2N3903-D.PDF" (at 238.76 52.07 0) (effects (font (size 1.27 1.27)) (justify left) (hide yes)))
  (property "Description" "0.2A Ic, 40V Vce, Small Signal NPN Transistor, TO-92" (at 238.76 52.07 0) (effects (font (size 1.27 1.27)) (hide yes)))
  (pin "2")
  (pin "3")
  (pin "1")))
